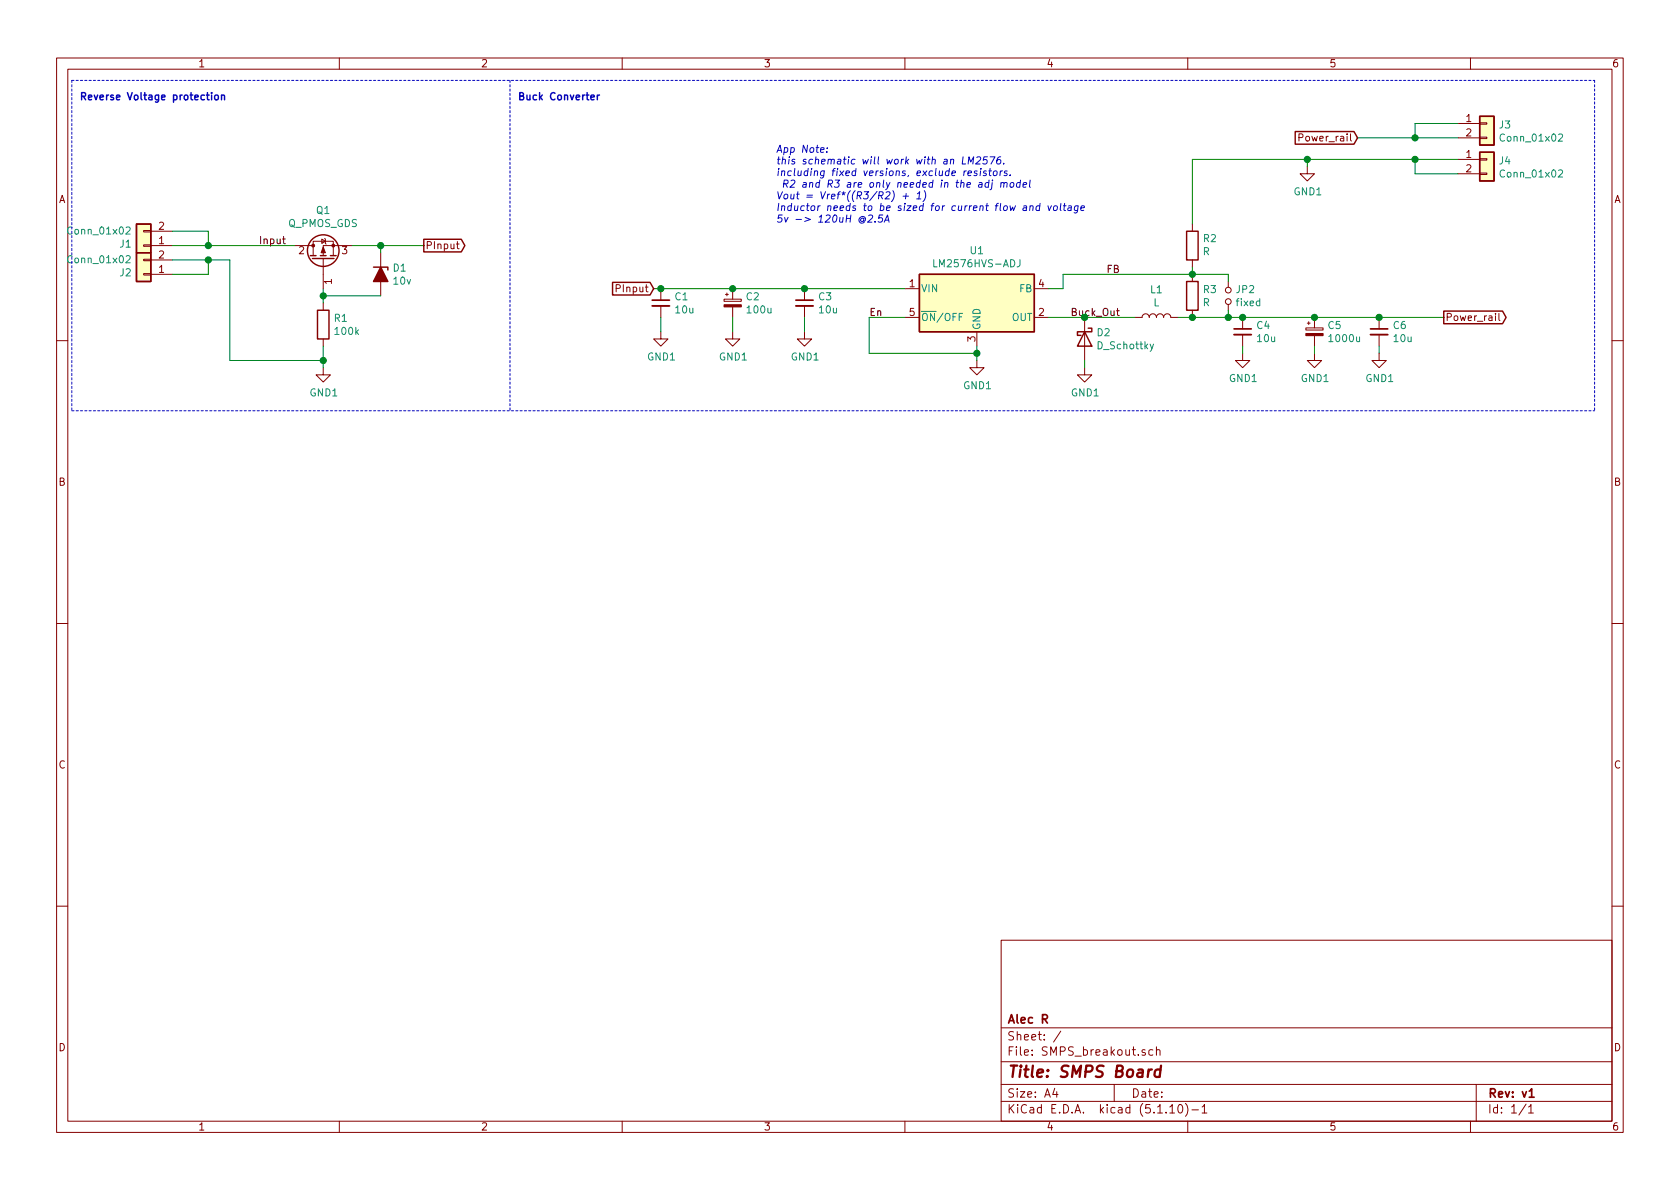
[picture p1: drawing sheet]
EESchema Schematic File Version 4
EELAYER 30 0
EELAYER END
$Descr A4 11693 8268
encoding utf-8
Sheet 1 1
Title "SMPS Board"
Date ""
Rev "v1"
Comp "Alec R"
Comment1 ""
Comment2 ""
Comment3 ""
Comment4 ""
$EndDescr
$Comp
L Regulator_Switching:LM2576HVS-ADJ U1
U 1 1
P 6800 2100
F 0 "U1" H 6800 2467 50  0000 C CNN
F 1 "LM2576HVS-ADJ" H 6800 2376 50  0000 C CNN
F 2 "Package_TO_SOT_SMD:TO-263-5_TabPin3" H 6800 1850 50  0001 L CIN
F 3 "http://www.ti.com/lit/ds/symlink/lm2576.pdf" H 6800 2100 50  0001 C CNN
	1    6800 2100
	1    0    0    -1  
$EndComp
$Comp
L Device:Q_PMOS_GDS Q1
U 1 1
P 2250 1800
F 0 "Q1" V 2592 1800 50  0000 C CNN
F 1 "Q_PMOS_GDS" V 2501 1800 50  0000 C CNN
F 2 "Package_TO_SOT_SMD:TO-252-3_TabPin2" H 2450 1900 50  0001 C CNN
F 3 "~" H 2250 1800 50  0001 C CNN
	1    2250 1800
	0    -1   -1   0   
$EndComp
Text Notes 550  700  0    50   ~ 10
Reverse Voltage protection\n
$Comp
L Device:R R1
U 1 1
P 2250 2250
F 0 "R1" H 2320 2296 50  0000 L CNN
F 1 "100k" H 2320 2205 50  0000 L CNN
F 2 "Resistor_SMD:R_0805_2012Metric_Pad1.20x1.40mm_HandSolder" V 2180 2250 50  0001 C CNN
F 3 "~" H 2250 2250 50  0001 C CNN
	1    2250 2250
	1    0    0    -1  
$EndComp
$Comp
L Device:D_Zener_ALT D1
U 1 1
P 2650 1900
F 0 "D1" V 2604 1980 50  0000 L CNN
F 1 "10v" V 2695 1980 50  0000 L CNN
F 2 "Diode_SMD:D_SOD-123" H 2650 1900 50  0001 C CNN
F 3 "~" H 2650 1900 50  0001 C CNN
	1    2650 1900
	0    1    1    0   
$EndComp
Wire Wire Line
	2250 2000 2250 2050
Wire Wire Line
	2650 2050 2250 2050
Connection ~ 2250 2050
Wire Wire Line
	2250 2050 2250 2100
Wire Wire Line
	2650 1750 2650 1700
Wire Wire Line
	2650 1700 2450 1700
Connection ~ 2650 1700
Text GLabel 2950 1700 2    50   Output ~ 0
PInput
Wire Wire Line
	2650 1700 2950 1700
Text GLabel 4550 2000 0    50   Input ~ 0
PInput
$Comp
L Device:D_Schottky D2
U 1 1
P 7550 2350
F 0 "D2" V 7504 2430 50  0000 L CNN
F 1 "D_Schottky" V 7595 2430 50  0000 L CNN
F 2 "Diode_SMD:D_SMA-SMB_Universal_Handsoldering" H 7550 2350 50  0001 C CNN
F 3 "~" H 7550 2350 50  0001 C CNN
	1    7550 2350
	0    1    1    0   
$EndComp
$Comp
L Device:L L1
U 1 1
P 8050 2200
F 0 "L1" V 8240 2200 50  0000 C CNN
F 1 "L" V 8149 2200 50  0000 C CNN
F 2 "Inductor_SMD:L_Bourns_SRR1210A" H 8050 2200 50  0001 C CNN
F 3 "~" H 8050 2200 50  0001 C CNN
	1    8050 2200
	0    -1   -1   0   
$EndComp
Wire Wire Line
	7300 2200 7550 2200
Wire Wire Line
	7900 2200 7550 2200
Connection ~ 7550 2200
$Comp
L Device:R R3
U 1 1
P 8300 2050
F 0 "R3" H 8370 2096 50  0000 L CNN
F 1 "R" H 8370 2005 50  0000 L CNN
F 2 "Resistor_SMD:R_0805_2012Metric_Pad1.20x1.40mm_HandSolder" V 8230 2050 50  0001 C CNN
F 3 "~" H 8300 2050 50  0001 C CNN
	1    8300 2050
	1    0    0    -1  
$EndComp
$Comp
L Device:R R2
U 1 1
P 8300 1700
F 0 "R2" H 8230 1654 50  0000 R CNN
F 1 "R" H 8230 1745 50  0000 R CNN
F 2 "Resistor_SMD:R_0805_2012Metric_Pad1.20x1.40mm_HandSolder" V 8230 1700 50  0001 C CNN
F 3 "~" H 8300 1700 50  0001 C CNN
	1    8300 1700
	-1   0    0    1   
$EndComp
Wire Wire Line
	8300 1900 8300 1850
Wire Wire Line
	7300 2000 7400 2000
Wire Wire Line
	7400 2000 7400 1900
Wire Wire Line
	7400 1900 8300 1900
Connection ~ 8300 1900
Wire Wire Line
	8300 2200 8200 2200
$Comp
L Device:Jumper_NO_Small JP2
U 1 1
P 8550 2050
F 0 "JP2" V 8504 2098 50  0000 L CNN
F 1 "fixed" V 8595 2098 50  0000 L CNN
F 2 "Jumper:SolderJumper-2_P1.3mm_Open_RoundedPad1.0x1.5mm" H 8550 2050 50  0001 C CNN
F 3 "~" H 8550 2050 50  0001 C CNN
	1    8550 2050
	0    1    1    0   
$EndComp
Wire Wire Line
	8550 2150 8550 2200
Wire Wire Line
	8550 2200 8300 2200
Connection ~ 8300 2200
Wire Wire Line
	8550 1950 8550 1900
Wire Wire Line
	8550 1900 8300 1900
$Comp
L Device:CP_Small C5
U 1 1
P 9150 2300
F 0 "C5" H 9238 2346 50  0000 L CNN
F 1 "1000u" H 9238 2255 50  0000 L CNN
F 2 "Capacitor_SMD:CP_Elec_16x17.5" H 9150 2300 50  0001 C CNN
F 3 "~" H 9150 2300 50  0001 C CNN
	1    9150 2300
	1    0    0    -1  
$EndComp
Text GLabel 10050 2200 2    50   Output ~ 0
Power_rail
$Comp
L Device:C_Small C1
U 1 1
P 4600 2100
F 0 "C1" H 4692 2146 50  0000 L CNN
F 1 "10u" H 4692 2055 50  0000 L CNN
F 2 "Capacitor_SMD:C_1210_3225Metric_Pad1.33x2.70mm_HandSolder" H 4600 2100 50  0001 C CNN
F 3 "~" H 4600 2100 50  0001 C CNN
	1    4600 2100
	1    0    0    -1  
$EndComp
Wire Wire Line
	4550 2000 4600 2000
$Comp
L power:GND1 #PWR02
U 1 1
P 4600 2300
F 0 "#PWR02" H 4600 2050 50  0001 C CNN
F 1 "GND1" H 4605 2127 50  0000 C CNN
F 2 "" H 4600 2300 50  0001 C CNN
F 3 "" H 4600 2300 50  0001 C CNN
	1    4600 2300
	1    0    0    -1  
$EndComp
$Comp
L power:GND1 #PWR01
U 1 1
P 2250 2550
F 0 "#PWR01" H 2250 2300 50  0001 C CNN
F 1 "GND1" H 2255 2377 50  0000 C CNN
F 2 "" H 2250 2550 50  0001 C CNN
F 3 "" H 2250 2550 50  0001 C CNN
	1    2250 2550
	1    0    0    -1  
$EndComp
Wire Wire Line
	7550 2550 7550 2500
Wire Wire Line
	9150 2450 9150 2400
Wire Wire Line
	4600 2300 4600 2200
$Comp
L power:GND1 #PWR03
U 1 1
P 5100 2300
F 0 "#PWR03" H 5100 2050 50  0001 C CNN
F 1 "GND1" H 5105 2127 50  0000 C CNN
F 2 "" H 5100 2300 50  0001 C CNN
F 3 "" H 5100 2300 50  0001 C CNN
	1    5100 2300
	1    0    0    -1  
$EndComp
Wire Wire Line
	5100 2300 5100 2200
$Comp
L Device:C_Small C3
U 1 1
P 5600 2100
F 0 "C3" H 5692 2146 50  0000 L CNN
F 1 "10u" H 5692 2055 50  0000 L CNN
F 2 "Capacitor_SMD:C_1210_3225Metric_Pad1.33x2.70mm_HandSolder" H 5600 2100 50  0001 C CNN
F 3 "~" H 5600 2100 50  0001 C CNN
	1    5600 2100
	1    0    0    -1  
$EndComp
$Comp
L power:GND1 #PWR04
U 1 1
P 5600 2300
F 0 "#PWR04" H 5600 2050 50  0001 C CNN
F 1 "GND1" H 5605 2127 50  0000 C CNN
F 2 "" H 5600 2300 50  0001 C CNN
F 3 "" H 5600 2300 50  0001 C CNN
	1    5600 2300
	1    0    0    -1  
$EndComp
Wire Wire Line
	6300 2000 5600 2000
$Comp
L Device:C_Small C4
U 1 1
P 8650 2300
F 0 "C4" H 8742 2346 50  0000 L CNN
F 1 "10u" H 8742 2255 50  0000 L CNN
F 2 "Capacitor_SMD:C_1210_3225Metric_Pad1.33x2.70mm_HandSolder" H 8650 2300 50  0001 C CNN
F 3 "~" H 8650 2300 50  0001 C CNN
	1    8650 2300
	1    0    0    -1  
$EndComp
$Comp
L Device:C_Small C6
U 1 1
P 9600 2300
F 0 "C6" H 9692 2346 50  0000 L CNN
F 1 "10u" H 9692 2255 50  0000 L CNN
F 2 "Capacitor_SMD:C_1210_3225Metric_Pad1.33x2.70mm_HandSolder" H 9600 2300 50  0001 C CNN
F 3 "~" H 9600 2300 50  0001 C CNN
	1    9600 2300
	1    0    0    -1  
$EndComp
Wire Wire Line
	8650 2400 8650 2450
Wire Wire Line
	8650 2200 8550 2200
Connection ~ 8550 2200
Connection ~ 8650 2200
Wire Wire Line
	9600 2450 9600 2400
$Comp
L Device:CP_Small C2
U 1 1
P 5100 2100
F 0 "C2" H 5188 2146 50  0000 L CNN
F 1 "100u" H 5188 2055 50  0000 L CNN
F 2 "Capacitor_SMD:CP_Elec_8x10" H 5100 2100 50  0001 C CNN
F 3 "~" H 5100 2100 50  0001 C CNN
	1    5100 2100
	1    0    0    -1  
$EndComp
Wire Wire Line
	5600 2000 5100 2000
Connection ~ 5600 2000
Wire Wire Line
	5100 2000 4600 2000
Connection ~ 5100 2000
Connection ~ 4600 2000
Wire Wire Line
	6800 2500 6800 2450
Connection ~ 9600 2200
Wire Wire Line
	9600 2200 10050 2200
Wire Wire Line
	8650 2200 9150 2200
Connection ~ 9150 2200
Wire Wire Line
	9150 2200 9600 2200
Wire Wire Line
	6050 2200 6300 2200
Wire Wire Line
	2250 2400 2250 2500
Wire Wire Line
	2250 2500 1600 2500
Wire Wire Line
	1600 2500 1600 1800
Connection ~ 2250 2500
Wire Wire Line
	2250 2500 2250 2550
Text GLabel 9450 950  0    50   Input ~ 0
Power_rail
Wire Wire Line
	9100 1100 9100 1150
Text Label 7450 2200 0    50   ~ 0
Buck_Out
Text Label 7700 1900 0    50   ~ 0
FB
Text Label 1800 1700 0    50   ~ 0
Input
Wire Wire Line
	1600 1800 1450 1800
$Comp
L Connector_Generic:Conn_01x02 J3
U 1 1
P 10350 850
F 0 "J3" H 10430 842 50  0000 L CNN
F 1 "Conn_01x02" H 10430 751 50  0000 L CNN
F 2 "Connector_PinSocket_2.54mm:PinSocket_1x02_P2.54mm_Vertical" H 10350 850 50  0001 C CNN
F 3 "~" H 10350 850 50  0001 C CNN
	1    10350 850 
	1    0    0    -1  
$EndComp
$Comp
L Connector_Generic:Conn_01x02 J4
U 1 1
P 10350 1100
F 0 "J4" H 10430 1092 50  0000 L CNN
F 1 "Conn_01x02" H 10430 1001 50  0000 L CNN
F 2 "Connector_PinSocket_2.54mm:PinSocket_1x02_P2.54mm_Vertical" H 10350 1100 50  0001 C CNN
F 3 "~" H 10350 1100 50  0001 C CNN
	1    10350 1100
	1    0    0    -1  
$EndComp
Wire Wire Line
	9100 1100 9850 1100
Wire Wire Line
	10150 1200 9850 1200
Wire Wire Line
	9850 1200 9850 1100
Connection ~ 9850 1100
Wire Wire Line
	9850 1100 10150 1100
Wire Wire Line
	9450 950  9850 950 
Wire Wire Line
	10150 850  9850 850 
Wire Wire Line
	9850 850  9850 950 
Connection ~ 9850 950 
Wire Wire Line
	9850 950  10150 950 
$Comp
L Connector_Generic:Conn_01x02 J1
U 1 1
P 1000 1700
F 0 "J1" H 1080 1692 50  0000 L CNN
F 1 "Conn_01x02" H 1080 1601 50  0000 L CNN
F 2 "Connector_PinSocket_2.54mm:PinSocket_1x02_P2.54mm_Vertical" H 1000 1700 50  0001 C CNN
F 3 "~" H 1000 1700 50  0001 C CNN
	1    1000 1700
	-1   0    0    1   
$EndComp
$Comp
L Connector_Generic:Conn_01x02 J2
U 1 1
P 1000 1900
F 0 "J2" H 1080 1892 50  0000 L CNN
F 1 "Conn_01x02" H 1080 1801 50  0000 L CNN
F 2 "Connector_PinSocket_2.54mm:PinSocket_1x02_P2.54mm_Vertical" H 1000 1900 50  0001 C CNN
F 3 "~" H 1000 1900 50  0001 C CNN
	1    1000 1900
	-1   0    0    1   
$EndComp
Wire Wire Line
	1200 1700 1450 1700
Wire Wire Line
	1450 1700 1450 1600
Wire Wire Line
	1450 1600 1200 1600
Connection ~ 1450 1700
Wire Wire Line
	1450 1700 2050 1700
Wire Wire Line
	1450 1800 1450 1900
Wire Wire Line
	1450 1900 1200 1900
Wire Wire Line
	1450 1800 1200 1800
Connection ~ 1450 1800
Wire Wire Line
	6050 2450 6800 2450
Connection ~ 6800 2450
Wire Wire Line
	6800 2450 6800 2400
Text Label 6050 2200 0    50   ~ 0
En
Wire Wire Line
	5600 2300 5600 2200
Wire Wire Line
	6050 2200 6050 2450
$Comp
L power:GND1 #PWR0101
U 1 1
P 6800 2500
F 0 "#PWR0101" H 6800 2250 50  0001 C CNN
F 1 "GND1" H 6805 2327 50  0000 C CNN
F 2 "" H 6800 2500 50  0001 C CNN
F 3 "" H 6800 2500 50  0001 C CNN
	1    6800 2500
	1    0    0    -1  
$EndComp
$Comp
L power:GND1 #PWR0102
U 1 1
P 7550 2550
F 0 "#PWR0102" H 7550 2300 50  0001 C CNN
F 1 "GND1" H 7555 2377 50  0000 C CNN
F 2 "" H 7550 2550 50  0001 C CNN
F 3 "" H 7550 2550 50  0001 C CNN
	1    7550 2550
	1    0    0    -1  
$EndComp
$Comp
L power:GND1 #PWR0103
U 1 1
P 8650 2450
F 0 "#PWR0103" H 8650 2200 50  0001 C CNN
F 1 "GND1" H 8655 2277 50  0000 C CNN
F 2 "" H 8650 2450 50  0001 C CNN
F 3 "" H 8650 2450 50  0001 C CNN
	1    8650 2450
	1    0    0    -1  
$EndComp
$Comp
L power:GND1 #PWR0104
U 1 1
P 9150 2450
F 0 "#PWR0104" H 9150 2200 50  0001 C CNN
F 1 "GND1" H 9155 2277 50  0000 C CNN
F 2 "" H 9150 2450 50  0001 C CNN
F 3 "" H 9150 2450 50  0001 C CNN
	1    9150 2450
	1    0    0    -1  
$EndComp
$Comp
L power:GND1 #PWR0105
U 1 1
P 9600 2450
F 0 "#PWR0105" H 9600 2200 50  0001 C CNN
F 1 "GND1" H 9605 2277 50  0000 C CNN
F 2 "" H 9600 2450 50  0001 C CNN
F 3 "" H 9600 2450 50  0001 C CNN
	1    9600 2450
	1    0    0    -1  
$EndComp
$Comp
L power:GND1 #PWR0106
U 1 1
P 9100 1150
F 0 "#PWR0106" H 9100 900 50  0001 C CNN
F 1 "GND1" H 9105 977 50  0000 C CNN
F 2 "" H 9100 1150 50  0001 C CNN
F 3 "" H 9100 1150 50  0001 C CNN
	1    9100 1150
	1    0    0    -1  
$EndComp
Wire Wire Line
	9100 1100 8300 1100
Wire Wire Line
	8300 1100 8300 1550
Connection ~ 9100 1100
Wire Notes Line
	500  550  500  2850
Wire Notes Line
	3550 550  3550 2850
Wire Notes Line
	11100 550  11100 2850
Wire Notes Line
	500  550  11100 550 
Wire Notes Line
	500  2850 11100 2850
Text Notes 3600 700  0    50   ~ 10
Buck Converter
Text Notes 5400 1550 0    50   Italic 0
App Note:\nthis schematic will work with an LM2576.\nincluding fixed versions, exclude resistors.\n R2 and R3 are only needed in the adj model\nVout = Vref*((R3/R2) + 1)\nInductor needs to be sized for current flow and voltage\n5v -> 120uH @2.5A
$EndSCHEMATC
